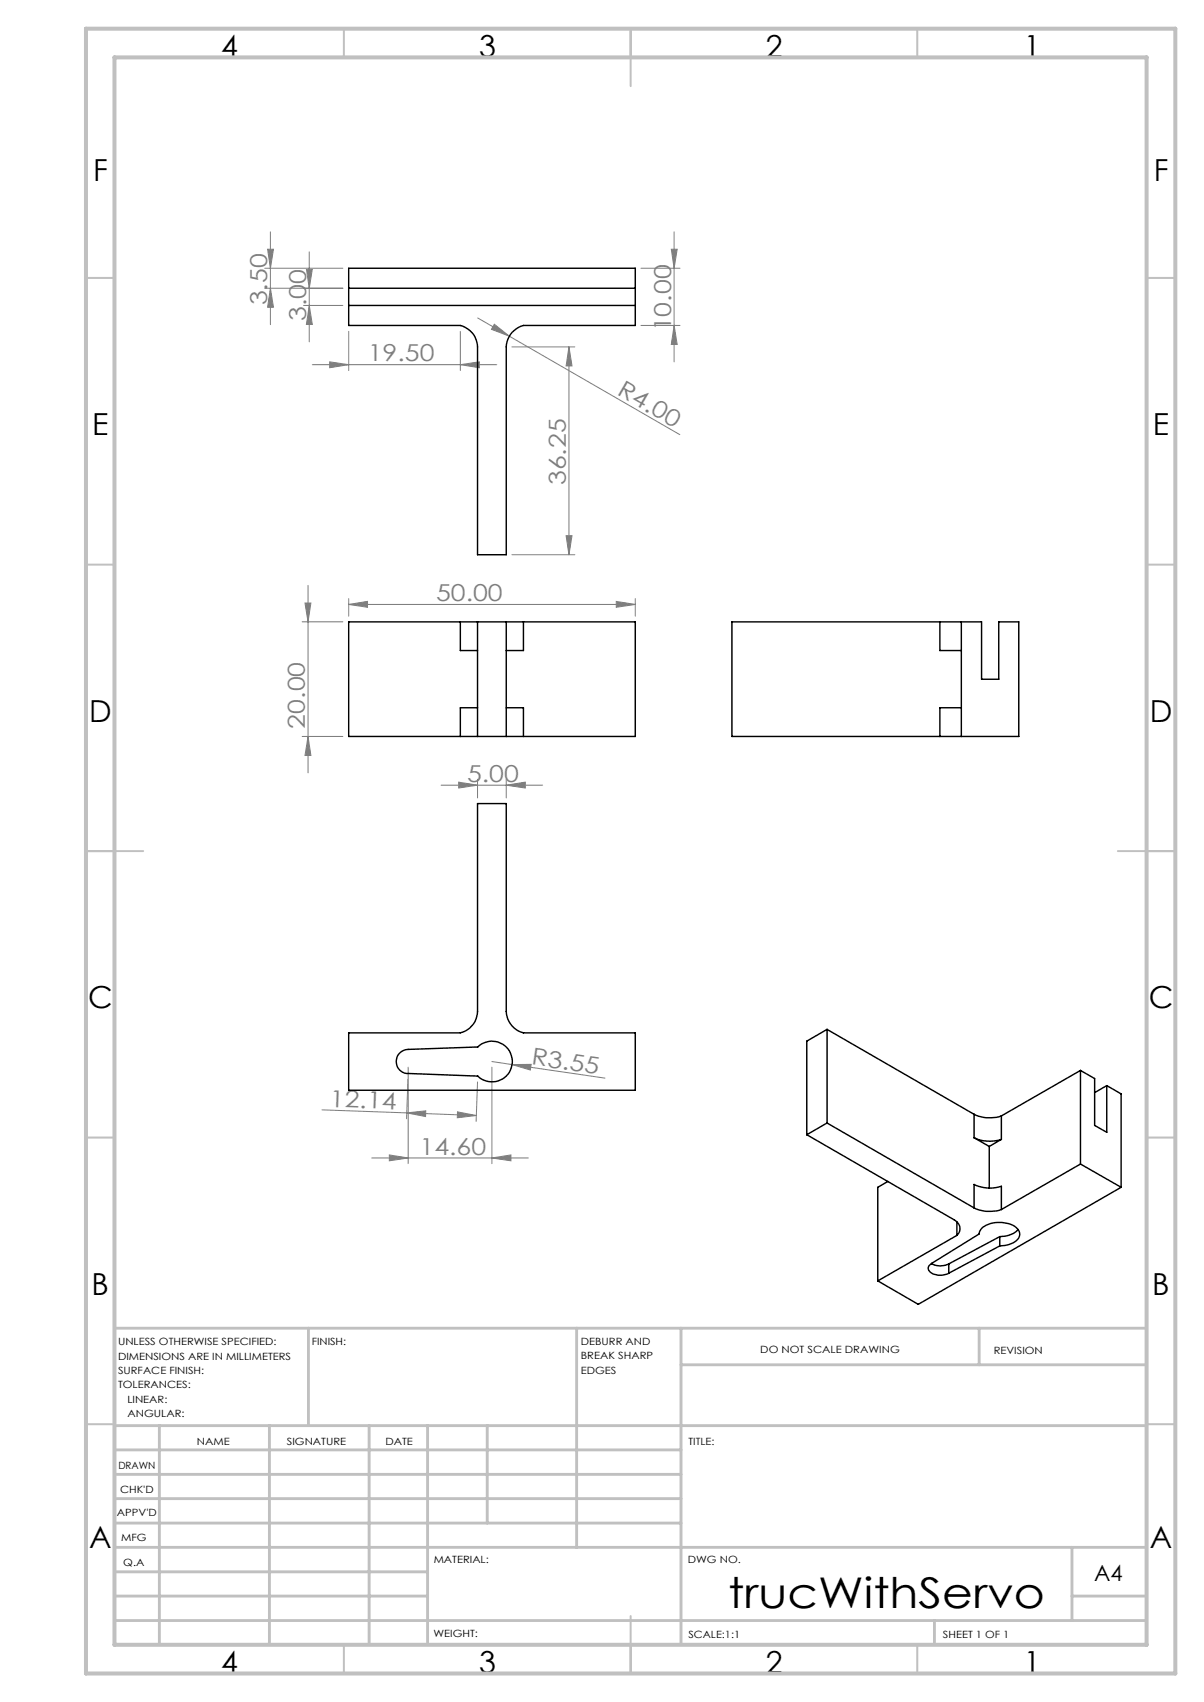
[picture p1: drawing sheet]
<svg xmlns="http://www.w3.org/2000/svg" width="210mm" height="297mm" viewBox="0 0 210 297" stroke-linecap="round" stroke-linejoin="round" font-family="sans-serif">
<g fill="none" stroke="#808080" stroke-width=".18">
<path d="M46.2 46.8h13.6M46.2 50.3h13.6M46.7 43.5h1l-.5 3.3zM47.2 40.5v16.2M47.2 50.3l.5 3.3h-1zM53 53.3h6.8M53.4 47h1.1l-.6 3.3zM53.9 44v15.7M53.9 53.3l.6 3.3h-1.1zM60.8 57.8v6.9M80.3 57.8v6.9M83.3 55.5l5.5 3.2"/>
<path d="M86.2 56.6l2.6 2.1-3.1-1.2zM88.8 58.7l29.8 17.1M111.8 56.8h6.8M111.8 46.8h6.8M117.1 43.5h1l-.5 3.3zM117.6 56.8l.5 3.3h-1zM117.6 40.5v22.6M54.5 63.6h32.1M57.5 63.1l3.3 .5-3.3 .6zM80.3 63.6l3.3-.5v1.1zM89.3 60.5h11M99.2 60.5l.6 3.3h-1.1z"/>
<path d="M99.2 60.5v36.3M89.3 96.8h11M98.7 93.5h1.1l-.6 3.3zM52.7 108.5h7.1M53.2 105.2h1l-.5 3.3zM53.7 102.2v32.7M60.8 105.5l3.3-.6v1.1zM60.8 104.5v3M60.8 105.5h50M107.5 104.9l3.3 .6-3.3 .5zM110.8 104.5v3M52.7 128.5h7.1"/>
<path d="M53.7 128.5l.5 3.3h-1zM76.9 137h17.8M80 136.5l3.3 .5-3.3 .5zM83.3 136v3.2M88.3 137l3.3-.5v1zM88.3 136v3.2M56.2 193.7l26.9 1M70.9 194.2l3.4-.4-.1 1zM71.2 188.3l-.3 6.9M71.2 186.2v16.9M79.8 194l3.3 .7-3.3 .3zM83.3 188.8l-.3 6.9"/>
<path d="M85.8 185.2l3.5 .6M85.8 186.2v16.9M89.3 185.8l3.3-.1-.1 1zM89.3 185.8l16.2 2.3M64.8 202.1h27.3M67.9 201.5l3.3 .6-3.3 .5zM85.8 202.1l3.3-.6v1.1z"/>
</g>
<g fill="none" stroke="#c0c0c0" stroke-width=".35">
<path d="M60 5v5M110 5v10M160 5v5M15 48.5h5M200 48.5h5M15 98.5h5M200 98.5h5M15 148.5h10M195 148.5h10M15 198.5h5M200 198.5h5M15 248.5h5"/>
<path d="M200 248.5h5M60 287v5M110 282v10M160 287v5"/>
</g>
<g fill="none" stroke="#c0c0c0" stroke-width=".5">
<path d="M53.8 231.8v17M100.6 231.8v38.2M118.8 231.8v55.2M118.8 238.2h81.2M170.8 231.8v6.4M200 231.8h-180v55.2M20 248.8h180M20 257.3h98.8M20 253h98.8M27.8 248.8v38.2M47 248.8v38.2M64.4 248.8v38.2"/>
<path d="M74.6 248.8v38.2M85 248.8v17M20 265.8h98.8M20 261.5h98.8M20 278.5h54.6M20 274.3h54.6M20 270h180M187 278.5h13M187 270v12.8M20 282.8h180M163 282.8v4.2"/>
</g>
<path d="M15 5h190v287h-190zM20 10h180v277h-180z" fill="none" stroke="#c0c0c0" stroke-width=".7"/>
<g fill="#808080">
<path d="M86.2 56.6l2.6 2.1-3.1-1.2z"/>
<path d="M89.3 185.8l3.3-.1-.1 1z"/>
<path d="M60.8 105.5l3.3-.6v1.1zM107.5 104.9l3.3 .6-3.3 .5z"/>
<path d="M57.5 63.1l3.3 .5-3.3 .6zM80.3 63.6l3.3-.5v1.1z"/>
<path d="M53.2 105.2h1l-.5 3.3zM53.7 128.5l.5 3.3h-1zM98.7 93.5h1.1l-.6 3.3zM99.2 60.5l.6 3.3h-1.1zM117.6 56.8l.5 3.3h-1zM117.1 43.5h1l-.5 3.3zM47.2 50.3l.5 3.3h-1zM46.7 43.5h1l-.5 3.3zM53.9 53.3l.6 3.3h-1.1zM53.4 47h1.1l-.6 3.3z"/>
<path d="M70.9 194.2l3.4-.4-.1 1zM79.8 194l3.3 .7-3.3 .3z"/>
<path d="M80 136.5l3.3 .5-3.3 .5zM88.3 137l3.3-.5v1zM67.9 201.5l3.3 .6-3.3 .5zM85.8 202.1l3.3-.6v1.1z"/>
</g>
<g fill="none" stroke="#000" stroke-width=".25">
<path d="M60.8 46.8h50v10h-19.5a4 4 0 0 0-3 3.7v36.3h-5v-36.3a3.9 3.9 0 0 0-3-3.7h-19.5zM60.8 50.3h50M60.8 53.3h50M80.3 108.5v5h3M80.3 108.5h3M80.3 108.5h-19.5v20h19.5M83.3 108.5v20M83.3 108.5h5M88.3 108.5h3M88.3 108.5v20M91.3 108.5v5h-3M91.3 108.5h19.5v20h-19.5"/>
<path d="M163.9 108.5v5h3.8M163.9 108.5h3.8M163.9 108.5h-36.2v20h36.2M167.7 108.5h3.5v10h3v-10h3.5v20h-10M167.7 108.5v20M80.3 128.5h3M83.3 123.5h-3v5M83.3 128.5h5M88.3 123.5h3v5M88.3 128.5h3M163.9 128.5h3.8M167.7 123.5h-3.8v5"/>
<path d="M83.3 140.2h5v36.3a4 4 0 0 0 3 3.7h19.5v10h-50v-10h19.5a4 4 0 0 0 3-3.7zM144.3 179.6v16.4M144.3 179.6l25.6 14.8M144.3 179.6l-3.6 2.1v16.3M69.7 183.8l.9-.6 .6-.1 12.1-.4a3.6 3.6 0 0 1 5 0 3.6 3.6 0 0 1 0 5 3.6 3.6 0 0 1-5 .1l-12.1-.5a2.08 2.08 0 0 1-2-1.3 2.08 2.08 0 0 1 .5-2.2zM140.7 198l25.7 14.8a1.64 1.64 0 0 1 .5 2.8M144.3 196l-3.6 2M144.3 196l25.6 14.8M169.9 198.5a6.6 6.6 0 0 0 4.8 .3M169.9 194.4a6.1 6.1 0 0 0 4.8 .3M169.9 194.4v4.1M169.9 198.5l2.6 1.6"/>
<path d="M174.7 194.7v4.1M174.7 198.8l-2.2 1.3M188.5 186.8v16.3M188.5 186.8l2.4 1.4v8.2l2.1 1.2v-8.2M188.5 186.8l-13.8 7.9M193 189.4l2.5 1.5v16.3M193 189.4l-2.1 1.3M154.9 206.2l-1.8 1v16.3M166.9 215.6l-13.8 7.9M166.9 213.2v2.4M169.9 210.8a6.1 6.1 0 0 0 4.8 .3M169.9 210.8v-4.1a6.3 6.3 0 0 0 4.8 .3v4.1"/>
<path d="M172.5 200.1v7.2M174.4 217.4a3.4 3.4 0 0 0 3.4-1.8 2.2 2.2 0 0 0-2.2-2.1 4.5 4.5 0 0 0-4.6 1.1l-.2 .7-8.3 5.1a.91 .91 0 0 0-.6 .9 .91 .91 0 0 0 .6 .9 3.3 3.3 0 0 0 3 0M174.4 217.4l-8.9 4.8M174.4 215.8v1.6M174.4 215.8l-8.9 4.8M177.6 214.6a4.3 4.3 0 0 1-3.2 1.2M188.5 203.1l-13.8 8M188.5 203.1l7 4.1M195.5 207.2l-35.3 20.4-7.1-4.1M162.5 220.5a3.4 3.4 0 0 0 3 .1M165.5 220.6v1.6"/>
</g>
<text font-size="7.4" x="127" y="280.5">trucWithServo</text>
<g font-size="5.3">
<text x="38.5" y="9.9">4</text>
<text x="83.5" y="9.9">3</text>
<text x="133.6" y="9.9">2</text>
<text x="178.6" y="9.9">1</text>
<text x="16.2" y="31.7">F</text>
<text x="201.2" y="31.7">F</text>
<text x="16.1" y="75.9">E</text>
<text x="201.1" y="75.9">E</text>
<text x="15.5" y="125.9">D</text>
<text x="200.5" y="125.9">D</text>
<text x="15.4" y="175.9">C</text>
<text x="200.4" y="175.9">C</text>
<text x="16" y="225.9">B</text>
<text x="201" y="225.9">B</text>
<text x="15.5" y="270.2">A</text>
<text x="200.5" y="270.2">A</text>
<text x="38.5" y="291.9">4</text>
<text x="83.5" y="291.9">3</text>
<text x="133.6" y="291.9">2</text>
<text x="178.6" y="291.9">1</text>
</g>
<g font-size="4.1" fill="#808080">
<text x="46.6" y="53.3" transform="rotate(-90 46.6 53.3)">3.50</text>
<text x="53.4" y="56" transform="rotate(-90 53.4 56)">3.00</text>
<text x="117" y="57.8" transform="rotate(-90 117 57.8)">10.00</text>
<text x="64.1" y="63.1">19.50</text>
<text x="107.5" y="68.8" transform="rotate(30 107.5 68.8)">R4.00</text>
<text x="98.7" y="84.7" transform="rotate(-90 98.7 84.7)">36.25</text>
<text x="76.1" y="104.9">50.00</text>
<text x="53.2" y="127.1" transform="rotate(-90 53.2 127.1)">20.00</text>
<text x="81.5" y="136.4">5.00</text>
<text x="92.6" y="185.7" transform="rotate(8 92.6 185.7)">R3.55</text>
<text x="57.5" y="193.1" transform="rotate(2 57.5 193.1)">12.14</text>
<text x="73.2" y="201.5">14.60</text>
</g>
<text font-size="3.9" x="190.9" y="275.8">A4</text>
<g font-size="1.7">
<text x="20.6" y="234.8">UNLESS OTHERWISE SPECIFIED:</text>
<text x="20.6" y="237.3">DIMENSIONS ARE IN MILLIMETERS</text>
<text x="20.6" y="239.8">SURFACE FINISH:</text>
<text x="54.4" y="234.8">FINISH:</text>
<text x="101.3" y="234.7">DEBURR AND</text>
<text x="101.3" y="237.2">BREAK SHARP</text>
<text x="101.3" y="239.7">EDGES</text>
<text x="132.6" y="236.2">DO NOT SCALE DRAWING</text>
<text x="173.3" y="236.4">REVISION</text>
<text x="20.6" y="242.3">TOLERANCES:</text>
<text x="22.2" y="244.8">LINEAR:</text>
<text x="22.2" y="247.3">ANGULAR:</text>
<text x="20.6" y="256.3">DRAWN</text>
<text x="34.3" y="252.2">NAME</text>
<text x="50" y="252.1">SIGNATURE</text>
<text x="67.2" y="252.1">DATE</text>
<text x="120.1" y="252.1">TITLE:</text>
<text x="20.9" y="260.5">CHK'D</text>
<text x="20.4" y="264.6">APPV'D</text>
<text x="21.1" y="269">MFG</text>
<text x="21.5" y="273.2">Q.A</text>
<text x="75.6" y="272.7">MATERIAL:</text>
<text x="120" y="272.7">DWG NO.</text>
<text x="75.6" y="285.7">WEIGHT:</text>
<text x="120.1" y="285.8">SCALE:1:1</text>
<text x="164.5" y="285.8">SHEET 1 OF 1</text>
</g>
</svg>
